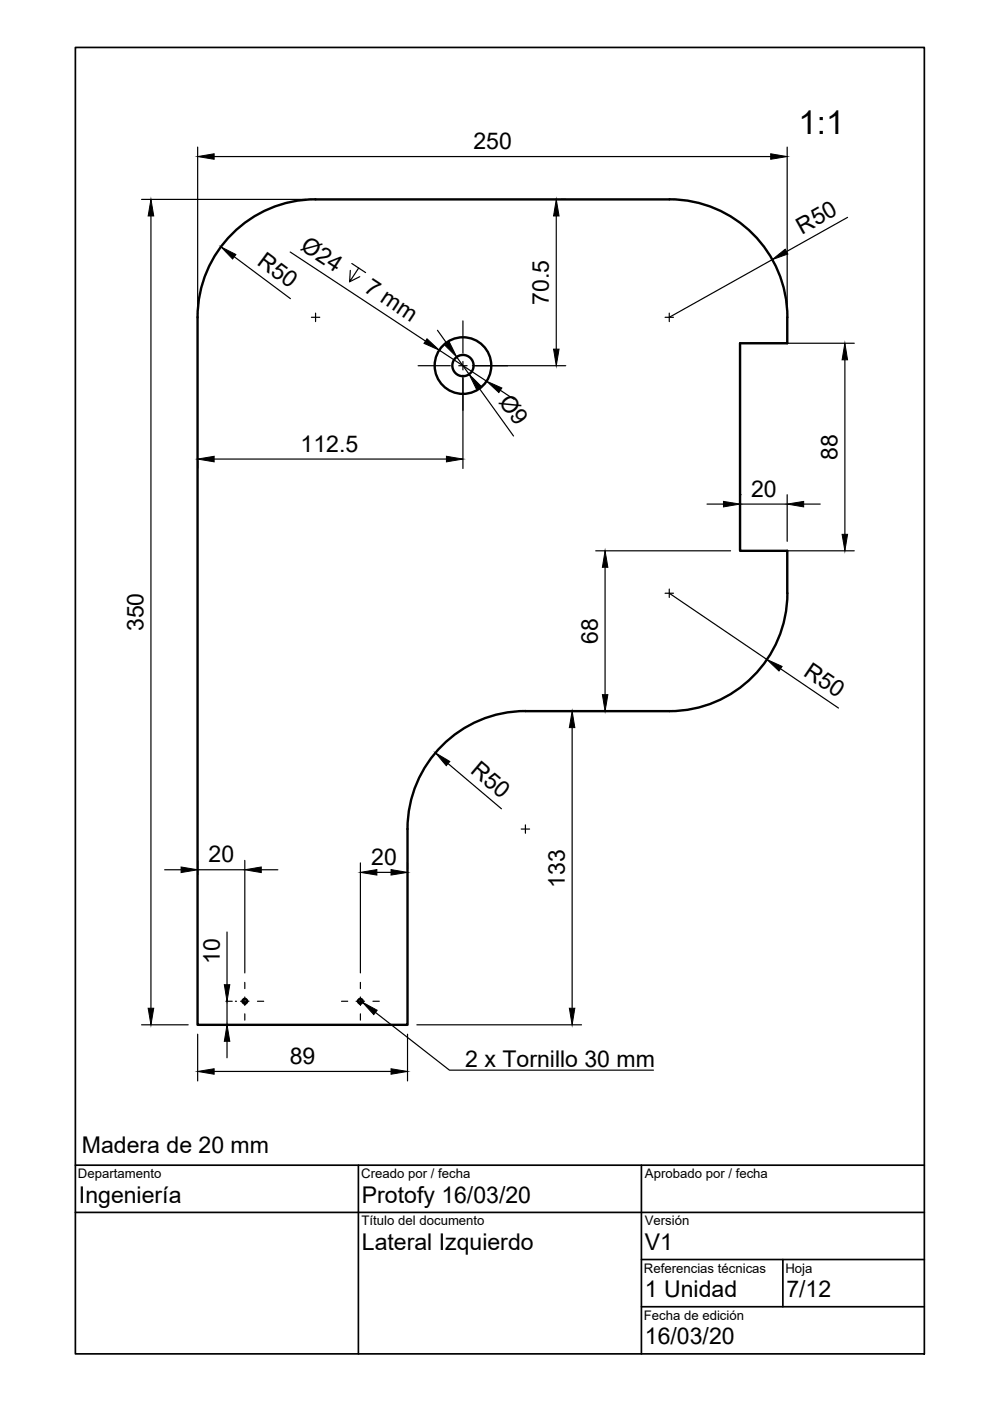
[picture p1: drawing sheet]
<svg xmlns="http://www.w3.org/2000/svg" width="210mm" height="297mm" viewBox="0 0 210 297" stroke-linecap="round" stroke-linejoin="round" font-family="sans-serif">
<!-- layer: Visible -->
<g fill="none" stroke="#000" stroke-width=".51">
<path d="M66.9 42.3h75M66.9 42.3a25 25 0 0 0-25 25v150h44.5v-41.5a25 25 0 0 1 25-25M141.9 42.3a25 25 0 0 1 25 25v5.5h-10v44h10v9a25 25 0 0 1-25 25M111.4 150.8h30.5"/>
<circle cx="98.2" cy="77.5" r="2.25"/>
<circle cx="98.2" cy="77.5" r="6"/>
<circle cx="51.9" cy="212.3" r=".5"/>
<circle cx="76.4" cy="212.3" r=".5"/>
</g>
<!-- layer: TitleBlock -->
<path d="M16 10.1h180v276.9h-180zM16 257.1h180M16 247h180M76 247v40M136 247v40M136 267h60M136 277.1h60M166 267v10.1" fill="none" stroke="#000" stroke-width=".36"/>
<!-- layer: Center Lines -->
<g fill="none" stroke="#000" stroke-width=".25">
<path d="M66 67.3h1.8M66.9 66.4v1.8M88.6 77.5h6.9M97.3 77.5h1.7M98.1 68v6.9M98.1 76.6v1.8M100.8 77.5h6.9M141 67.3h1.8M141.9 66.4v1.8M98.1 80.2v6.8M141 125.8h1.8M141.9 124.9v1.8"/>
<path d="M110.5 175.8h1.8M111.4 174.9v1.8M47.9 212.3h1.3M51 212.3h1.8M51.9 208.3v1.3M51.9 211.4v1.8M51.9 215v1.3M54.6 212.3h1.3M72.4 212.3h1.3M75.5 212.3h1.8M76.4 208.3v1.3M76.4 211.4v1.8"/>
<path d="M76.4 215v1.3M79.1 212.3h1.3"/>
</g>
<!-- layer: Dimensions -->
<g fill="none" stroke="#000" stroke-width=".25">
<path d="M41.9 31.2v34.1M45.4 33.2h118M166.9 31.2v34.1M30 42.3h34.9M32 45.8v168M49.7 54.4l11.9 8.9M61.5 53.4l28.7 18.9M74.6 55.9l2.9 1.9M76.1 56.8l-2 2.9 .2-2.4M76.3 58.7l-2.2 1M117.9 45.8v28.2M119 42.3h1"/>
<path d="M163.7 55.1l-21.8 12.2M179.7 46.1l-12.9 7.2M92.8 70l2 2.9M93.1 74.2l10.1 6.6M96.8 75.7l2.7 3.7M98.1 79.5v19.8M100.2 77.5h19.8M158.9 72.8h22.2M179.1 76.3v37M41.9 97.7v1.6M45.4 97.3h49.3M101.5 82.2l7.4 10.2"/>
<path d="M106.1 82.7l2.9 2M126.3 116.8h28.6M149.9 106.9h3.5M156.9 104.9h.1M156.9 106.9h10M158.9 116.8h22.2M166.9 104.9v9.9M170.4 106.9h3.5M128.3 120.3v27M141.9 125.8l20.7 14M119.3 150.8h4.2M121.3 154.3v59.5"/>
<path d="M165.5 141.8l12.3 8.3M95 161.9l11.3 9.6M34.9 184.4h3.5M41.9 182.4v3M41.9 184.4h10M48.1 197.6v11.2M51.9 182.4v23.9M55.4 184.4h3.5M76.4 183v23.3M79.9 185h3M86.4 183v1.3M30 217.3h9.9"/>
<path d="M41.9 219.3v9.9M43.9 217.3h6.2M48.1 212.3v5M49.9 212.3h.2M86.4 219.3v9.9M88.4 217.3h34.9M45.4 227.2h37.5M48.1 220.8v3.5"/>
</g>
<g fill="#000" stroke="#000" stroke-width=".21">
<path d="M41.9 33.2l3.5-.6v1.2zM163.4 32.6l3.5 .6-3.5 .6zM32 42.3l.6 3.5h-1.2zM46.9 52.4l3.1 1.6-.7 .9zM117.9 42.3l.6 3.5h-1.1zM163.7 55.1l2.8-2.3 .5 1.1zM90.5 71.8l2.6 2.4-3.2-1.4zM94.3 73.2l1-.7 1.5 3.2zM117.4 74h1.1l-.6 3.5zM179.1 72.8l.6 3.5h-1.2zM41.9 97.3l3.5-.6v1.2zM94.7 96.7l3.4 .6-3.4 .6z"/>
<path d="M99.5 79.4l2.5 2.5-1 .6zM103.2 80.8l3.2 1.5-.6 .9zM153.4 106.3l3.5 .6-3.5 .6zM166.9 106.9l3.5-.6v1.2zM178.5 113.3h1.2l-.6 3.5zM128.3 116.8l.6 3.5h-1.2zM121.3 150.8l.6 3.5h-1.2zM127.7 147.3h1.2l-.6 3.5zM162.6 139.8l3.2 1.5-.6 1zM92.3 159.6l3.1 1.8-.8 .9zM38.4 183.8l3.5 .6-3.5 .6zM51.9 184.4l3.5-.6v1.2z"/>
<path d="M76.4 185l3.5-.6v1.1zM82.9 184.4l3.5 .6-3.5 .5zM31.4 213.8h1.2l-.6 3.5zM47.6 208.8h1.1l-.6 3.5zM120.7 213.8h1.2l-.6 3.5zM41.9 227.2l3.5-.6v1.2zM48.1 217.3l.6 3.5h-1.1zM82.9 226.6l3.5 .6-3.5 .6z"/>
</g>
<!-- layer: Annotations -->
<path d="M76.9 212.5l3.1 1.7-.8 .9z" fill="#000" stroke="#000" stroke-width=".21"/>
<path d="M79.6 214.7l15.7 12.2h43.3" fill="none" stroke="#000" stroke-width=".25"/>
<text font-size="7" x="169.3" y="28.3">1:1</text>
<g font-size="4.9">
<text x="100.4" y="31.6">250</text>
<text x="63.5" y="52.8" transform="rotate(33 63.5 52.8)">Ø24</text>
<text x="170" y="49.7" transform="rotate(-29 170 49.7)">R50</text>
<text x="54.3" y="56" transform="rotate(37 54.3 56)">R50</text>
<text x="77" y="61.7" transform="rotate(33 77 61.7)">7 mm</text>
<text x="116.4" y="64.7" transform="rotate(-90 116.4 64.7)">70.5</text>
<text x="105.6" y="85.1" transform="rotate(54 105.6 85.1)">Ø9</text>
<text x="63.7" y="95.8">112.5</text>
<text x="177.6" y="97.5" transform="rotate(-90 177.6 97.5)">88</text>
<text x="159.2" y="105.3">20</text>
<text x="30.4" y="133.8" transform="rotate(-90 30.4 133.8)">350</text>
<text x="126.7" y="136.5" transform="rotate(-90 126.7 136.5)">68</text>
<text x="170.2" y="143.1" transform="rotate(34 170.2 143.1)">R50</text>
<text x="99.5" y="163.7" transform="rotate(40 99.5 163.7)">R50</text>
<text x="44.2" y="182.8">20</text>
<text x="78.7" y="183.4">20</text>
<text x="119.7" y="188.3" transform="rotate(-90 119.7 188.3)">133</text>
<text x="46.6" y="204.3" transform="rotate(-90 46.6 204.3)">10</text>
<text x="61.4" y="225.6">89</text>
<text x="98.7" y="226.2">2 x Tornillo 30 mm</text>
<text x="17.4" y="244.4">Madera de 20 mm</text>
<text x="16.7" y="255">Ingeniería</text>
<text x="76.7" y="255">Protofy 16/03/20</text>
<text x="76.7" y="265.1">Lateral Izquierdo</text>
<text x="136.7" y="265.1">V1</text>
<text x="136.7" y="275">1 Unidad</text>
<text x="166.7" y="275">7/12</text>
<text x="136.7" y="285.1">16/03/20</text>
</g>
<g font-size="2.8">
<text x="16.5" y="249.8">Departamento</text>
<text x="76.6" y="249.8">Creado por / fecha</text>
<text x="136.7" y="249.8">Aprobado por / fecha</text>
<text x="76.7" y="259.8">Título del documento</text>
<text x="136.7" y="259.8">Versión</text>
<text x="136.5" y="269.8">Referencias técnicas</text>
<text x="166.5" y="269.8">Hoja</text>
<text x="136.5" y="279.8">Fecha de edición</text>
</g>
</svg>
